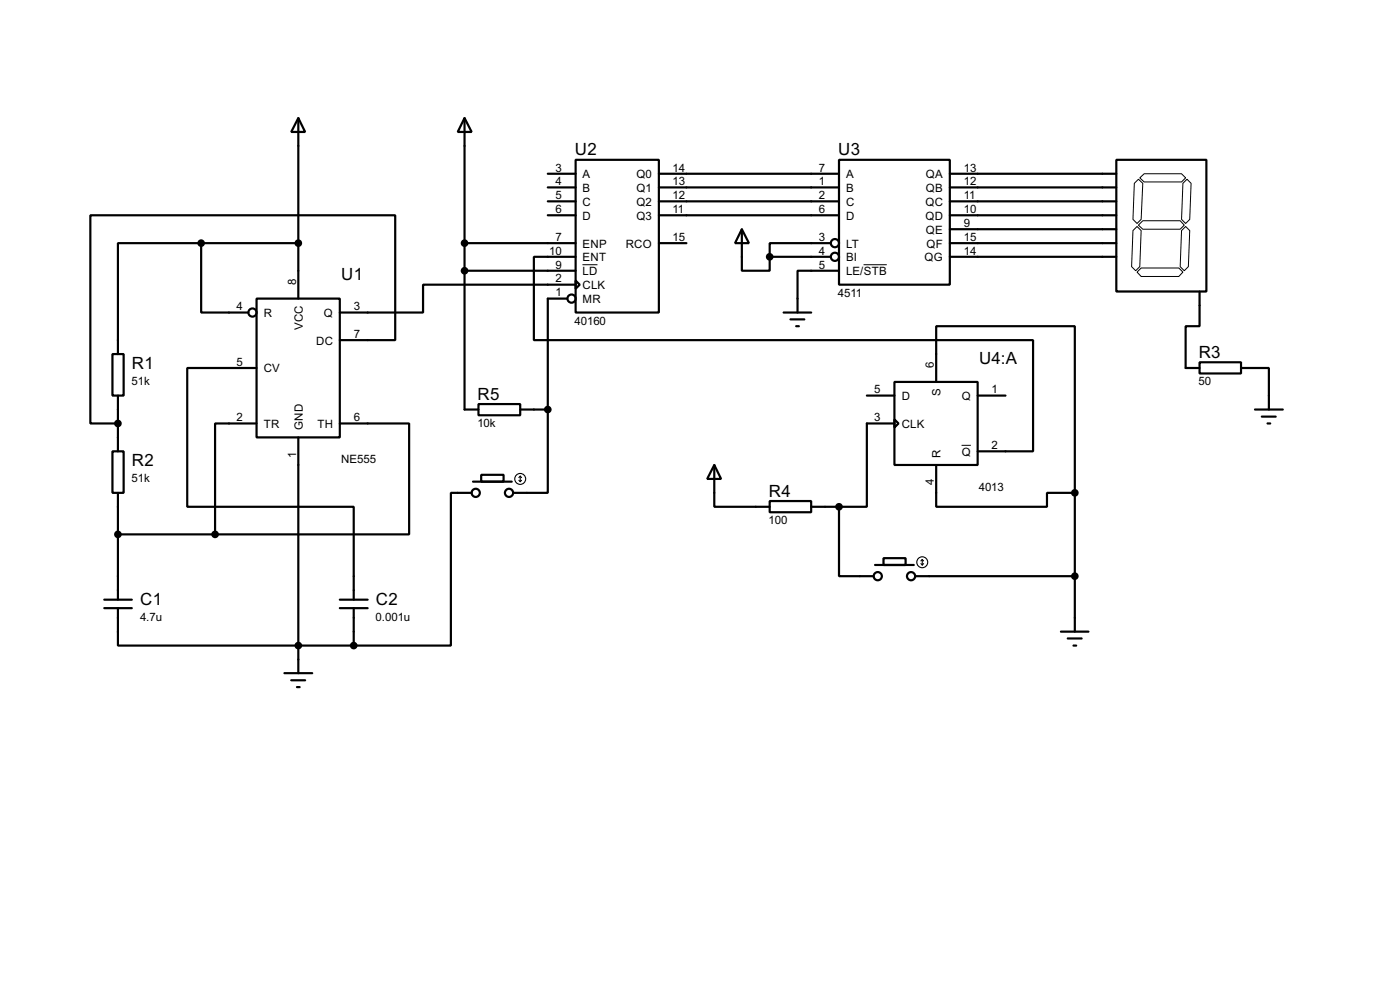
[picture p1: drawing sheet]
<svg xmlns="http://www.w3.org/2000/svg" width="256mm" height="180mm" viewBox="0 0 256 180" stroke-linecap="round" stroke-linejoin="round" font-family="sans-serif">
<g fill="none" stroke="#000" stroke-width=".4">
<path d="M54.7 21.6l1.2 2.6h-2.5zM54.7 21.6v33.1M85.1 21.6l1.3 2.6h-2.5zM85.1 21.6v53.4h2.6M100.4 31.8h5.1M100.4 34.3h5.1M100.4 36.9h5.1M100.4 39.4h5.1M105.5 29.3h15.2v27.9h-15.2zM120.7 31.8h33M120.7 34.3h33M120.7 36.9h33"/>
<path d="M120.7 39.4h33M153.7 29.3h20.3v22.8h-20.3zM174 31.8h30.5M174 34.3h30.5M174 36.9h30.5M174 39.4h30.5M204.5 29.3h16.5v24.1h-16.5zM36.9 44.5v12.7h8.6M36.9 44.5h-15.3v20.3M36.9 44.5h17.8M47 54.7h15.3v25.4h-15.3zM85.1 44.5h20.4"/>
<path d="M85.1 49.6h20.4M103.9 54.7h-3.5v20.3M105.5 51.4l.7 .7-.7 .8zM105.5 47h-7.7v15.3h91.5v20.3h-10.2M105.5 52.1h-28v5.1h-15.2M120.7 44.5h5.1M135.9 42l1.3 2.5h-2.5zM135.9 42v7.6h5.1v-2.6M141 47h11.2M143.6 57.2h5M144.8 58.5h2.6M145.9 59.7h.5"/>
<path d="M152.2 44.5h-11.2v2.5M153.7 49.6h-7.6v7.6M174 42h30.5M174 44.5h30.5M174 47h30.5M219.8 53.4v6.3h-2.6v7.7h2.6M20.6 64.8h2.1v7.6h-2.1zM21.6 72.4v10.2M47 77.5h-7.6v20.3M47 67.4h-12.7v25.4h30.5v17M62.3 77.5h12.7v20.3h-35.6M62.3 62.3h10.1v-22.9h-55.8v38.1h5"/>
<path d="M87.7 74h7.6v2h-7.6zM95.3 75h5.1M100.4 75v15.2h-6.4M158.8 72.4h5.1M163.9 69.9h15.2v15.2h-15.2zM163.9 76.8l.7 .7-.7 .8zM163.9 77.5h-5.1v15.3h-5.1M171.5 69.9v-10.2h25.4v30.5M179.1 72.4h5.1M219.8 66.3h7.6v2.1h-7.6zM227.4 67.4h5.1v7.6M229.9 75h5.1"/>
<path d="M231.2 76.3h2.5M232.2 77.5h.5M20.6 82.6h2.1v7.6h-2.1zM21.6 90.2v19.6M21.6 97.8h17.8M54.7 80.1v43.1M86.4 90.2h-3.8v28h-17.8M86.7 88.2h7.1M88.2 86.9h4.1v1.3h-4.1zM130.9 85.1l1.2 2.6h-2.5zM130.9 85.1v7.7h10.1M141 91.7h7.6v2.1h-7.6z"/>
<path d="M148.6 92.8h5.1M153.7 92.8v12.7h6.4M171.5 85.1v7.7h20.3v-2.6h5.1M196.9 90.2v25.4M19.1 111.3h5.1M19.1 109.8h5.1M21.6 111.3v6.9h43.2M62.3 111.3h5.1M62.3 109.8h5.1M64.8 111.3v6.9M160.3 103.4h7.1M161.9 102.2h4v1.2h-4z"/>
<path d="M167.7 105.5h29.2M194.4 115.6h5M195.6 116.9h2.6M196.7 118.2h.5M52.1 123.2h5.1M53.4 124.5h2.5M54.4 125.8h.5"/>
<circle cx="46.2" cy="57.2" r=".75"/>
<circle cx="104.7" cy="54.7" r=".75"/>
<circle cx="152.9" cy="47" r=".75"/>
<circle cx="152.9" cy="44.5" r=".75"/>
<circle cx="87.1" cy="90.2" r=".75"/>
<circle cx="93.2" cy="90.2" r=".75"/>
<circle cx="160.8" cy="105.5" r=".75"/>
<circle cx="166.9" cy="105.5" r=".75"/>
</g>
<path d="M207.8 33.6l.8-.8 .8 .8-.3 6.6-.8 .7-.7-.7zM208.8 32.6l.8-.8h6.9l.7 .8-.7 .7h-6.9zM216.7 33.6l.8-.8 .7 .8-.2 6.6-.8 .7-.7-.7zM106.7 48.5h2.8M158.2 48.5h4.3M208.3 49.8l.8-.7h6.9l.7 .7-.7 .8h-6.9zM208.3 41.5l.8 .7-.3 6.6-.7 .8-.8-.8 .3-6.6zM208.6 41.2l.8-.8h6.8l.8 .8-.8 .8h-6.8zM216.5 42.2l.7-.7 .8 .7-.3 6.6-.7 .8-.8-.8zM176.2 81.5h1.7" fill="none" stroke="#000" stroke-width=".18"/>
<g fill="none" stroke="#000" stroke-width=".2">
<path d="M95.1 87.9l.2 .3M95.3 87.2v1M95.3 87.2l-.2 .2M95.3 87.2l.3 .2M95.6 87.9l-.3 .3M168.7 103.2l.3 .2M169 102.4v1M169 102.4l-.3 .3M169 102.4l.2 .3M169.2 103.2l-.2 .2"/>
<circle cx="95.3" cy="87.7" r="1"/>
<circle cx="168.9" cy="102.9" r="1"/>
</g>
<g fill="#000" stroke="#000" stroke-width=".4">
<circle cx="36.8" cy="44.5" r=".5"/>
<circle cx="54.6" cy="44.5" r=".5"/>
<circle cx="85.1" cy="44.5" r=".5"/>
<circle cx="85.1" cy="49.6" r=".5"/>
<circle cx="141" cy="47" r=".5"/>
<circle cx="21.6" cy="77.5" r=".5"/>
<circle cx="100.3" cy="75" r=".5"/>
<circle cx="21.6" cy="97.8" r=".5"/>
<circle cx="39.4" cy="97.8" r=".5"/>
<circle cx="153.7" cy="92.8" r=".5"/>
<circle cx="196.9" cy="90.2" r=".5"/>
<circle cx="54.6" cy="118.2" r=".5"/>
<circle cx="64.8" cy="118.2" r=".5"/>
<circle cx="196.9" cy="105.5" r=".5"/>
</g>
<g font-size="3.5">
<text x="105.3" y="28.5">U2</text>
<text x="153.6" y="28.5">U3</text>
<text x="62.5" y="51.3">U1</text>
<text x="219.6" y="65.5">R3</text>
<text x="24.2" y="67.5">R1</text>
<text x="179.4" y="66.6">U4:A</text>
<text x="87.5" y="73.2">R5</text>
<text x="24.2" y="85.3">R2</text>
<text x="140.9" y="90.9">R4</text>
<text x="25.7" y="110.7">C1</text>
<text x="68.9" y="110.7">C2</text>
</g>
<g font-size="2.4">
<text x="101.8" y="31.4">3</text>
<text x="101.8" y="33.9">4</text>
<text x="106.7" y="32.6">A</text>
<text x="106.7" y="35.1">B</text>
<text x="116.6" y="32.6">Q0</text>
<text x="116.6" y="35.1">Q1</text>
<text x="123.2" y="31.4">14</text>
<text x="123.2" y="33.9">13</text>
<text x="150" y="31.4">7</text>
<text x="150" y="33.9">1</text>
<text x="155" y="32.6">A</text>
<text x="155" y="35.1">B</text>
<text x="169.6" y="32.6">QA</text>
<text x="169.6" y="35.1">QB</text>
<text x="176.6" y="31.4">13</text>
<text x="176.6" y="33.9">12</text>
<text x="101.8" y="36.5">5</text>
<text x="101.8" y="39">6</text>
<text x="106.7" y="37.7">C</text>
<text x="106.7" y="40.2">D</text>
<text x="116.6" y="37.7">Q2</text>
<text x="116.6" y="40.2">Q3</text>
<text x="123.2" y="36.5">12</text>
<text x="123.2" y="39">11</text>
<text x="150" y="36.5">2</text>
<text x="150" y="39">6</text>
<text x="155" y="37.7">C</text>
<text x="155" y="40.2">D</text>
<text x="169.5" y="37.7">QC</text>
<text x="169.5" y="40.2">QD</text>
<text x="176.6" y="36.5">11</text>
<text x="176.6" y="39">10</text>
<text x="176.6" y="41.6">9</text>
<text x="100.6" y="46.6">10</text>
<text x="101.8" y="44.1">7</text>
<text x="106.7" y="45.3">ENP</text>
<text x="106.7" y="47.8">ENT</text>
<text x="114.6" y="45.3">RCO</text>
<text x="123.2" y="44.1">15</text>
<text x="150" y="44.1">3</text>
<text x="150" y="46.6">4</text>
<text x="155" y="45.3">LT</text>
<text x="155" y="47.8">BI</text>
<text x="169.4" y="47.8">QG</text>
<text x="169.6" y="42.7">QE</text>
<text x="169.7" y="45.3">QF</text>
<text x="176.6" y="44.1">15</text>
<text x="176.6" y="46.6">14</text>
<text x="54.2" y="52.1" transform="rotate(-90 54.2 52.1)">8</text>
<text x="101.8" y="49.2">9</text>
<text x="101.8" y="51.7">2</text>
<text x="106.7" y="50.4">LD</text>
<text x="106.7" y="52.9">CLK</text>
<text x="150" y="49.2">5</text>
<text x="155" y="50.4">LE/STB</text>
<text x="43.4" y="56.8">4</text>
<text x="48.3" y="58">R</text>
<text x="59.3" y="58">Q</text>
<text x="64.8" y="56.8">3</text>
<text x="101.8" y="54.3">1</text>
<text x="105.3" y="59.4">40160</text>
<text x="106.7" y="55.4">MR</text>
<text x="153.5" y="54.3">4511</text>
<text x="55.5" y="60.4" transform="rotate(-90 55.5 60.4)">VCC</text>
<text x="57.9" y="63.1">DC</text>
<text x="64.8" y="61.9">7</text>
<text x="24.1" y="70.4">51k</text>
<text x="43.4" y="67">5</text>
<text x="48.3" y="68.1">CV</text>
<text x="160.2" y="72">5</text>
<text x="171.1" y="67.3" transform="rotate(-90 171.1 67.3)">6</text>
<text x="181.7" y="72">1</text>
<text x="219.6" y="70.6">50</text>
<text x="43.4" y="77.1">2</text>
<text x="64.8" y="77.1">6</text>
<text x="160.2" y="77.1">3</text>
<text x="165.2" y="73.2">D</text>
<text x="172.3" y="72.6" transform="rotate(-90 172.3 72.6)">S</text>
<text x="176.2" y="73.2">Q</text>
<text x="48.3" y="78.3">TR</text>
<text x="54.2" y="83.8" transform="rotate(-90 54.2 83.8)">1</text>
<text x="55.5" y="78.7" transform="rotate(-90 55.5 78.7)">GND</text>
<text x="58.1" y="78.3">TH</text>
<text x="87.5" y="78.2">10k</text>
<text x="165.2" y="78.3">CLK</text>
<text x="172.3" y="83.8" transform="rotate(-90 172.3 83.8)">R</text>
<text x="176.2" y="83.4">Q</text>
<text x="181.7" y="82.2">2</text>
<text x="24.1" y="88.2">51k</text>
<text x="62.5" y="84.8">NE555</text>
<text x="171.1" y="88.8" transform="rotate(-90 171.1 88.8)">4</text>
<text x="179.3" y="89.9">4013</text>
<text x="140.8" y="96">100</text>
<text x="25.7" y="113.6">4.7u</text>
<text x="68.8" y="113.6">0.001u</text>
</g>
</svg>
